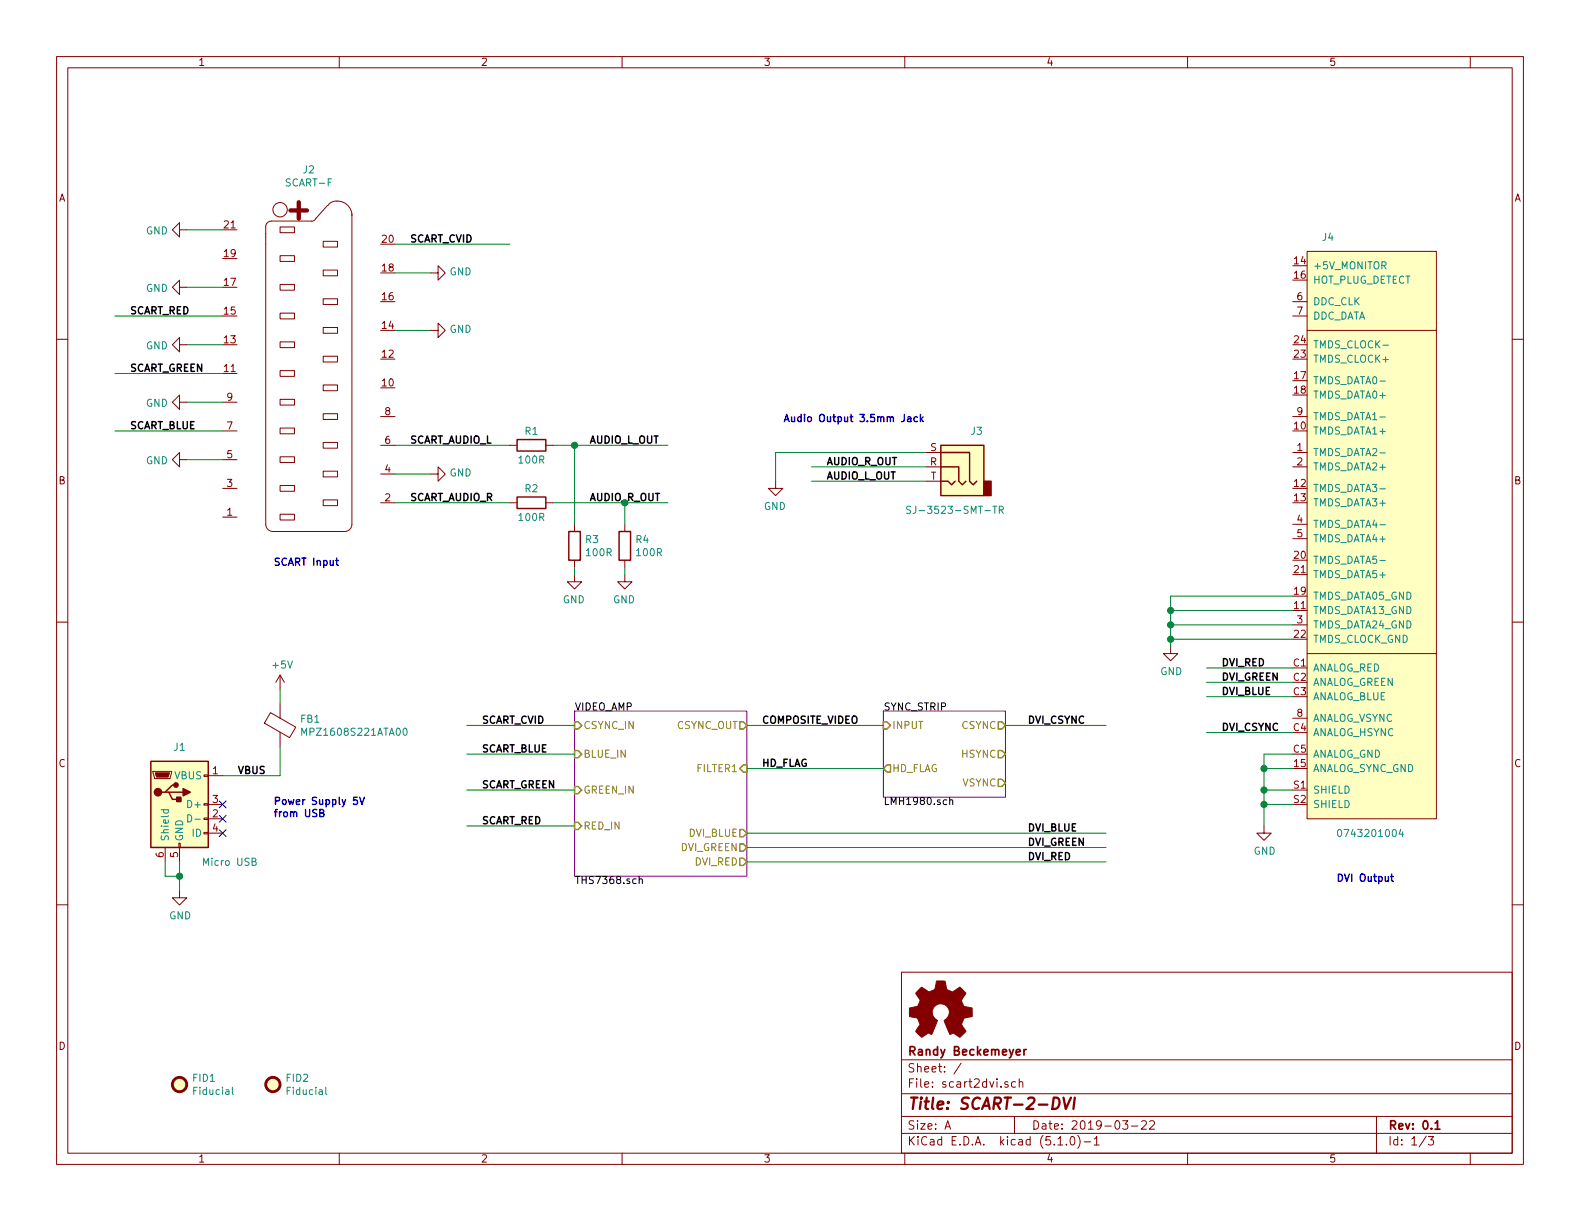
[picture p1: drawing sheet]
EESchema Schematic File Version 4
LIBS:scart2dvi-cache
EELAYER 29 0
EELAYER END
$Descr A 11000 8500
encoding utf-8
Sheet 1 3
Title "SCART-2-DVI"
Date "2019-03-22"
Rev "0.1"
Comp "Randy Beckemeyer"
Comment1 ""
Comment2 ""
Comment3 ""
Comment4 ""
$EndDescr
$Comp
L Connector:SCART-F J2
U 1 1
P 2150 2600
F 0 "J2" H 2150 4020 50  0000 C CNN
F 1 "SCART-F" H 2150 3929 50  0000 C CNN
F 2 "100:SCART-CS-107" H 2150 2650 50  0001 C CNN
F 3 "http://zuanbao.com/upload/201208/aa6e415e92e180883627064b1a35c7a7.pdf" H 2150 2650 50  0001 C CNN
	1    2150 2600
	1    0    0    -1  
$EndComp
Wire Wire Line
	2750 1900 3000 1900
Wire Wire Line
	3000 2300 2750 2300
Wire Wire Line
	2750 3300 3000 3300
Wire Wire Line
	2750 3100 3550 3100
Wire Wire Line
	2750 1700 3550 1700
Wire Wire Line
	2750 3500 3550 3500
Wire Wire Line
	1550 3200 1300 3200
Wire Wire Line
	1550 1600 1300 1600
Wire Wire Line
	1550 2000 1300 2000
$Comp
L power:GND #PWR03
U 1 1
P 1300 2000
F 0 "#PWR03" H 1300 1750 50  0001 C CNN
F 1 "GND" V 1305 1872 50  0000 R CNN
F 2 "" H 1300 2000 50  0001 C CNN
F 3 "" H 1300 2000 50  0001 C CNN
	1    1300 2000
	0    1    1    0   
$EndComp
$Comp
L power:GND #PWR08
U 1 1
P 3000 1900
F 0 "#PWR08" H 3000 1650 50  0001 C CNN
F 1 "GND" V 3005 1772 50  0000 R CNN
F 2 "" H 3000 1900 50  0001 C CNN
F 3 "" H 3000 1900 50  0001 C CNN
	1    3000 1900
	0    -1   -1   0   
$EndComp
$Comp
L power:GND #PWR09
U 1 1
P 3000 2300
F 0 "#PWR09" H 3000 2050 50  0001 C CNN
F 1 "GND" V 3005 2172 50  0000 R CNN
F 2 "" H 3000 2300 50  0001 C CNN
F 3 "" H 3000 2300 50  0001 C CNN
	1    3000 2300
	0    -1   -1   0   
$EndComp
$Comp
L power:GND #PWR010
U 1 1
P 3000 3300
F 0 "#PWR010" H 3000 3050 50  0001 C CNN
F 1 "GND" V 3005 3172 50  0000 R CNN
F 2 "" H 3000 3300 50  0001 C CNN
F 3 "" H 3000 3300 50  0001 C CNN
	1    3000 3300
	0    -1   -1   0   
$EndComp
$Comp
L power:GND #PWR02
U 1 1
P 1300 1600
F 0 "#PWR02" H 1300 1350 50  0001 C CNN
F 1 "GND" V 1305 1472 50  0000 R CNN
F 2 "" H 1300 1600 50  0001 C CNN
F 3 "" H 1300 1600 50  0001 C CNN
	1    1300 1600
	0    1    1    0   
$EndComp
$Comp
L power:GND #PWR06
U 1 1
P 1300 3200
F 0 "#PWR06" H 1300 2950 50  0001 C CNN
F 1 "GND" V 1305 3072 50  0000 R CNN
F 2 "" H 1300 3200 50  0001 C CNN
F 3 "" H 1300 3200 50  0001 C CNN
	1    1300 3200
	0    1    1    0   
$EndComp
Text Label 2850 1700 0    50   ~ 10
SCART_CVID
Text Label 2850 3100 0    50   ~ 10
SCART_AUDIO_L
Text Label 2850 3500 0    50   ~ 10
SCART_AUDIO_R
Text Label 900  3000 0    50   ~ 10
SCART_BLUE
Text Label 900  2200 0    50   ~ 10
SCART_RED
Text Label 900  2600 0    50   ~ 10
SCART_GREEN
Wire Wire Line
	1550 3000 800  3000
Wire Wire Line
	1550 2600 800  2600
Wire Wire Line
	1550 2200 800  2200
Wire Wire Line
	1550 2400 1300 2400
$Comp
L power:GND #PWR04
U 1 1
P 1300 2400
F 0 "#PWR04" H 1300 2150 50  0001 C CNN
F 1 "GND" V 1305 2272 50  0000 R CNN
F 2 "" H 1300 2400 50  0001 C CNN
F 3 "" H 1300 2400 50  0001 C CNN
	1    1300 2400
	0    1    1    0   
$EndComp
Wire Wire Line
	1550 2800 1300 2800
$Comp
L power:GND #PWR05
U 1 1
P 1300 2800
F 0 "#PWR05" H 1300 2550 50  0001 C CNN
F 1 "GND" V 1305 2672 50  0000 R CNN
F 2 "" H 1300 2800 50  0001 C CNN
F 3 "" H 1300 2800 50  0001 C CNN
	1    1300 2800
	0    1    1    0   
$EndComp
Wire Wire Line
	6450 3350 5650 3350
Wire Wire Line
	6450 3250 5650 3250
Text Label 5750 3350 0    50   ~ 10
AUDIO_L_OUT
Text Label 5750 3250 0    50   ~ 10
AUDIO_R_OUT
$Comp
L power:GND #PWR013
U 1 1
P 5400 3350
F 0 "#PWR013" H 5400 3100 50  0001 C CNN
F 1 "GND" H 5405 3177 50  0000 C CNN
F 2 "" H 5400 3350 50  0001 C CNN
F 3 "" H 5400 3350 50  0001 C CNN
	1    5400 3350
	-1   0    0    -1  
$EndComp
Wire Wire Line
	6450 3150 5400 3150
Wire Wire Line
	5400 3150 5400 3350
$Comp
L Connector:AudioJack3 J3
U 1 1
P 6650 3250
F 0 "J3" H 6500 3500 50  0000 C CNN
F 1 "SJ-3523-SMT-TR" H 6650 2950 50  0000 C CNN
F 2 "Connector_Audio:Jack_3.5mm_CUI_SJ-3523-SMT_Horizontal" H 6650 3250 50  0001 C CNN
F 3 "https://www.cui.com/product/resource/sj-352x-smt-series.pdf" H 6650 3250 50  0001 C CNN
F 4 "CP-3523SJCT-ND" H 6650 3250 50  0001 C CNN "Digikey"
F 5 "SJ-3523-SMT-TR" H 0   0   50  0001 C CNN "MPN"
	1    6650 3250
	-1   0    0    -1  
$EndComp
$Sheet
S 4000 4950 1200 1150
U 5C90F376
F0 "VIDEO_AMP" 50
F1 "THS7368.sch" 50
F2 "CSYNC_IN" I L 4000 5050 50 
F3 "GREEN_IN" I L 4000 5500 50 
F4 "BLUE_IN" I L 4000 5250 50 
F5 "RED_IN" I L 4000 5750 50 
F6 "CSYNC_OUT" O R 5200 5050 50 
F7 "FILTER1" I R 5200 5350 50 
F8 "DVI_GREEN" O R 5200 5900 50 
F9 "DVI_RED" O R 5200 6000 50 
F10 "DVI_BLUE" O R 5200 5800 50 
$EndSheet
$Sheet
S 6150 4950 850  600 
U 5C90F3A3
F0 "SYNC_STRIP" 50
F1 "LMH1980.sch" 50
F2 "INPUT" I L 6150 5050 50 
F3 "HSYNC" O R 7000 5250 50 
F4 "VSYNC" O R 7000 5450 50 
F5 "HD_FLAG" O L 6150 5350 50 
F6 "CSYNC" O R 7000 5050 50 
$EndSheet
Text Label 7150 5800 0    50   ~ 10
DVI_BLUE
Text Label 7150 6000 0    50   ~ 10
DVI_RED
Text Label 7150 5900 0    50   ~ 10
DVI_GREEN
Wire Wire Line
	5200 5050 6150 5050
Wire Wire Line
	3250 5050 4000 5050
Text Label 3350 5050 0    50   ~ 10
SCART_CVID
Text Label 3350 5250 0    50   ~ 10
SCART_BLUE
Text Label 3350 5750 0    50   ~ 10
SCART_RED
Text Label 3350 5500 0    50   ~ 10
SCART_GREEN
Wire Wire Line
	4000 5250 3250 5250
Wire Wire Line
	4000 5500 3250 5500
Wire Wire Line
	4000 5750 3250 5750
Text Label 5300 5350 0    50   ~ 10
HD_FLAG
Wire Wire Line
	7000 5050 7700 5050
Text Label 7150 5050 0    50   ~ 10
DVI_CSYNC
$Comp
L Connector:USB_B_Micro J1
U 1 1
P 1250 5600
F 0 "J1" H 1250 6000 50  0000 C CNN
F 1 "Micro USB" H 1600 5200 50  0000 C CNN
F 2 "Connector_USB:USB_Micro-B_Molex-105017-0001" H 1400 5550 50  0001 C CNN
F 3 "https://www.molex.com/pdm_docs/sd/1050170001_sd.pdf" H 1400 5550 50  0001 C CNN
F 4 "WM1399CT-ND" H 1250 5600 50  0001 C CNN "Digikey"
F 5 "1050170001" H 0   0   50  0001 C CNN "MPN"
	1    1250 5600
	1    0    0    -1  
$EndComp
$Comp
L power:GND #PWR01
U 1 1
P 1250 6200
F 0 "#PWR01" H 1250 5950 50  0001 C CNN
F 1 "GND" H 1255 6027 50  0000 C CNN
F 2 "" H 1250 6200 50  0001 C CNN
F 3 "" H 1250 6200 50  0001 C CNN
	1    1250 6200
	1    0    0    -1  
$EndComp
Wire Wire Line
	1250 6000 1250 6100
Wire Wire Line
	1150 6000 1150 6100
Wire Wire Line
	1150 6100 1250 6100
Connection ~ 1250 6100
Wire Wire Line
	1250 6100 1250 6200
$Comp
L power:+5V #PWR?
U 1 1
P 1950 4800
AR Path="/5C90F376/5C94DF14" Ref="#PWR?"  Part="1" 
AR Path="/5C94DF14" Ref="#PWR07"  Part="1" 
F 0 "#PWR07" H 1950 4650 50  0001 C CNN
F 1 "+5V" H 1965 4973 50  0000 C CNN
F 2 "" H 1950 4800 50  0001 C CNN
F 3 "" H 1950 4800 50  0001 C CNN
	1    1950 4800
	1    0    0    -1  
$EndComp
$Comp
L Device:Ferrite_Bead FB?
U 1 1
P 1950 5050
AR Path="/5C90F376/5C94DF1A" Ref="FB?"  Part="1" 
AR Path="/5C94DF1A" Ref="FB1"  Part="1" 
F 0 "FB1" H 2087 5096 50  0000 L CNN
F 1 "MPZ1608S221ATA00" H 2087 5005 50  0000 L CNN
F 2 "Inductor_SMD:L_0603_1608Metric_Pad1.05x0.95mm_HandSolder" V 1880 5050 50  0001 C CNN
F 3 "~" H 1950 5050 50  0001 C CNN
F 4 "445-1565-1-ND" H 0   0   50  0001 C CNN "Digikey"
F 5 "MPZ1608S221ATA00" H 0   0   50  0001 C CNN "MPN"
	1    1950 5050
	1    0    0    -1  
$EndComp
Wire Wire Line
	1950 4900 1950 4800
Wire Wire Line
	1950 5400 1950 5200
NoConn ~ 1550 5600
NoConn ~ 1550 5700
NoConn ~ 1550 5800
Wire Wire Line
	1550 5400 1950 5400
Text Label 5300 5050 0    50   ~ 10
COMPOSITE_VIDEO
Wire Wire Line
	5200 5350 6150 5350
Wire Wire Line
	5200 5900 7700 5900
Wire Wire Line
	5200 6000 7700 6000
Wire Wire Line
	5200 5800 7700 5800
$Comp
L 100:Connector-DVI J4
U 1 1
P 9100 1750
F 0 "J4" H 9200 1850 50  0000 L CNN
F 1 "0743201004" H 9300 -2300 50  0000 L CNN
F 2 "100:Connector-DVI-0743201004" H 9100 350 50  0001 C CNN
F 3 "https://www.molex.com/pdm_docs/sd/743201004_sd.pdf" H 9100 350 50  0001 C CNN
F 4 "WM5600-ND" H 9100 1750 50  0001 C CNN "Digikey"
	1    9100 1750
	1    0    0    -1  
$EndComp
Wire Wire Line
	8400 5100 9000 5100
Text Label 8500 5100 0    50   ~ 10
DVI_CSYNC
Text Label 8500 4850 0    50   ~ 10
DVI_BLUE
Text Label 8500 4650 0    50   ~ 10
DVI_RED
Text Label 8500 4750 0    50   ~ 10
DVI_GREEN
Wire Wire Line
	9000 4850 8400 4850
Wire Wire Line
	9000 4750 8400 4750
Wire Wire Line
	9000 4650 8400 4650
$Comp
L power:GND #PWR015
U 1 1
P 8800 5750
F 0 "#PWR015" H 8800 5500 50  0001 C CNN
F 1 "GND" H 8805 5577 50  0000 C CNN
F 2 "" H 8800 5750 50  0001 C CNN
F 3 "" H 8800 5750 50  0001 C CNN
	1    8800 5750
	1    0    0    -1  
$EndComp
Wire Wire Line
	9000 5250 8800 5250
Wire Wire Line
	8800 5250 8800 5350
Wire Wire Line
	9000 5350 8800 5350
Connection ~ 8800 5350
Wire Wire Line
	8800 5350 8800 5500
$Comp
L power:GND #PWR014
U 1 1
P 8150 4500
F 0 "#PWR014" H 8150 4250 50  0001 C CNN
F 1 "GND" H 8155 4327 50  0000 C CNN
F 2 "" H 8150 4500 50  0001 C CNN
F 3 "" H 8150 4500 50  0001 C CNN
	1    8150 4500
	1    0    0    -1  
$EndComp
Wire Wire Line
	8150 4250 8150 4350
Connection ~ 8150 4350
Wire Wire Line
	8150 4350 8150 4450
Wire Wire Line
	9000 4450 8150 4450
Connection ~ 8150 4450
Wire Wire Line
	8150 4450 8150 4500
Wire Wire Line
	8150 4350 9000 4350
Wire Wire Line
	8150 4250 9000 4250
Wire Wire Line
	9000 4150 8150 4150
Wire Wire Line
	8150 4150 8150 4250
Connection ~ 8150 4250
Text Notes 1900 5700 0    50   ~ 10
Power Supply 5V\nfrom USB
Text Notes 5450 2950 0    50   ~ 10
Audio Output 3.5mm Jack
Text Notes 9300 6150 0    50   ~ 10
DVI Output
Text Notes 1900 3950 0    50   ~ 10
SCART Input
Wire Wire Line
	9000 5500 8800 5500
Connection ~ 8800 5500
Wire Wire Line
	8800 5500 8800 5600
Wire Wire Line
	9000 5600 8800 5600
Connection ~ 8800 5600
Wire Wire Line
	8800 5600 8800 5750
$Comp
L Device:R R?
U 1 1
P 3700 3100
AR Path="/5C90F376/5C953F6F" Ref="R?"  Part="1" 
AR Path="/5C953F6F" Ref="R1"  Part="1" 
F 0 "R1" V 3600 3100 50  0000 C CNN
F 1 "100R" V 3800 3100 50  0000 C CNN
F 2 "Resistor_SMD:R_0603_1608Metric_Pad1.05x0.95mm_HandSolder" V 3630 3100 50  0001 C CNN
F 3 "~" H 3700 3100 50  0001 C CNN
F 4 "311-100HRCT-ND" H 0   0   50  0001 C CNN "Digikey"
F 5 "RC0603FR-07100RL" H 0   0   50  0001 C CNN "MPN"
F 6 "CPL-RES-0603-100-0.1W" H 0   0   50  0001 C CNN "Octopart CPL"
	1    3700 3100
	0    1    1    0   
$EndComp
$Comp
L Device:R R?
U 1 1
P 3700 3500
AR Path="/5C90F376/5C9573DF" Ref="R?"  Part="1" 
AR Path="/5C9573DF" Ref="R2"  Part="1" 
F 0 "R2" V 3600 3500 50  0000 C CNN
F 1 "100R" V 3800 3500 50  0000 C CNN
F 2 "Resistor_SMD:R_0603_1608Metric_Pad1.05x0.95mm_HandSolder" V 3630 3500 50  0001 C CNN
F 3 "~" H 3700 3500 50  0001 C CNN
F 4 "311-100HRCT-ND" H 0   0   50  0001 C CNN "Digikey"
F 5 "RC0603FR-07100RL" H 0   0   50  0001 C CNN "MPN"
F 6 "CPL-RES-0603-100-0.1W" H 0   0   50  0001 C CNN "Octopart CPL"
	1    3700 3500
	0    1    1    0   
$EndComp
Wire Wire Line
	4650 3100 4000 3100
Text Label 4100 3100 0    50   ~ 10
AUDIO_L_OUT
Text Label 4100 3500 0    50   ~ 10
AUDIO_R_OUT
Text Label 1650 5400 0    50   ~ 10
VBUS
$Comp
L Device:R R3
U 1 1
P 4000 3800
AR Path="/5C963375" Ref="R3"  Part="1" 
AR Path="/5C90F3A3/5C963375" Ref="R?"  Part="1" 
F 0 "R3" H 4070 3846 50  0000 L CNN
F 1 "100R" H 4070 3755 50  0000 L CNN
F 2 "Resistor_SMD:R_0603_1608Metric_Pad1.05x0.95mm_HandSolder" V 3930 3800 50  0001 C CNN
F 3 "~" H 4000 3800 50  0001 C CNN
F 4 "311-100HRCT-ND" H 0   0   50  0001 C CNN "Digikey"
F 5 "RC0603FR-07100RL" H 0   0   50  0001 C CNN "MPN"
F 6 "CPL-RES-0603-100-0.1W" H 0   0   50  0001 C CNN "Octopart CPL"
	1    4000 3800
	1    0    0    -1  
$EndComp
$Comp
L power:GND #PWR011
U 1 1
P 4000 4000
F 0 "#PWR011" H 4000 3750 50  0001 C CNN
F 1 "GND" H 4005 3827 50  0000 C CNN
F 2 "" H 4000 4000 50  0001 C CNN
F 3 "" H 4000 4000 50  0001 C CNN
	1    4000 4000
	-1   0    0    -1  
$EndComp
Wire Wire Line
	4000 4000 4000 3950
$Comp
L Device:R R4
U 1 1
P 4350 3800
AR Path="/5C967E58" Ref="R4"  Part="1" 
AR Path="/5C90F3A3/5C967E58" Ref="R?"  Part="1" 
F 0 "R4" H 4420 3846 50  0000 L CNN
F 1 "100R" H 4420 3755 50  0000 L CNN
F 2 "Resistor_SMD:R_0603_1608Metric_Pad1.05x0.95mm_HandSolder" V 4280 3800 50  0001 C CNN
F 3 "~" H 4350 3800 50  0001 C CNN
F 4 "311-100HRCT-ND" H 0   0   50  0001 C CNN "Digikey"
F 5 "RC0603FR-07100RL" H 0   0   50  0001 C CNN "MPN"
F 6 "CPL-RES-0603-100-0.1W" H 0   0   50  0001 C CNN "Octopart CPL"
	1    4350 3800
	1    0    0    -1  
$EndComp
$Comp
L power:GND #PWR012
U 1 1
P 4350 4000
F 0 "#PWR012" H 4350 3750 50  0001 C CNN
F 1 "GND" H 4355 3827 50  0000 C CNN
F 2 "" H 4350 4000 50  0001 C CNN
F 3 "" H 4350 4000 50  0001 C CNN
	1    4350 4000
	-1   0    0    -1  
$EndComp
Wire Wire Line
	4350 4000 4350 3950
Wire Wire Line
	3850 3500 4350 3500
Wire Wire Line
	4000 3650 4000 3100
Connection ~ 4000 3100
Wire Wire Line
	4000 3100 3850 3100
Wire Wire Line
	4350 3650 4350 3500
Connection ~ 4350 3500
Wire Wire Line
	4350 3500 4650 3500
$Comp
L Mechanical:Fiducial FID1
U 1 1
P 1250 7550
F 0 "FID1" H 1335 7596 50  0000 L CNN
F 1 "Fiducial" H 1335 7505 50  0000 L CNN
F 2 "Fiducial:Fiducial_1mm_Mask2mm" H 1250 7550 50  0001 C CNN
F 3 "~" H 1250 7550 50  0001 C CNN
	1    1250 7550
	1    0    0    -1  
$EndComp
$Comp
L Mechanical:Fiducial FID2
U 1 1
P 1900 7550
F 0 "FID2" H 1985 7596 50  0000 L CNN
F 1 "Fiducial" H 1985 7505 50  0000 L CNN
F 2 "Fiducial:Fiducial_1mm_Mask2mm" H 1900 7550 50  0001 C CNN
F 3 "~" H 1900 7550 50  0001 C CNN
	1    1900 7550
	1    0    0    -1  
$EndComp
$Comp
L Graphic:Logo_Open_Hardware_Small LOGO1
U 1 1
P 6550 7050
F 0 "LOGO1" H 6550 7325 50  0001 C CNN
F 1 "Logo_Open_Hardware_Small" H 6550 6825 50  0001 C CNN
F 2 "Symbol:OSHW-Logo2_14.6x12mm_SilkScreen" H 6550 7050 50  0001 C CNN
F 3 "~" H 6550 7050 50  0001 C CNN
	1    6550 7050
	1    0    0    -1  
$EndComp
$EndSCHEMATC
